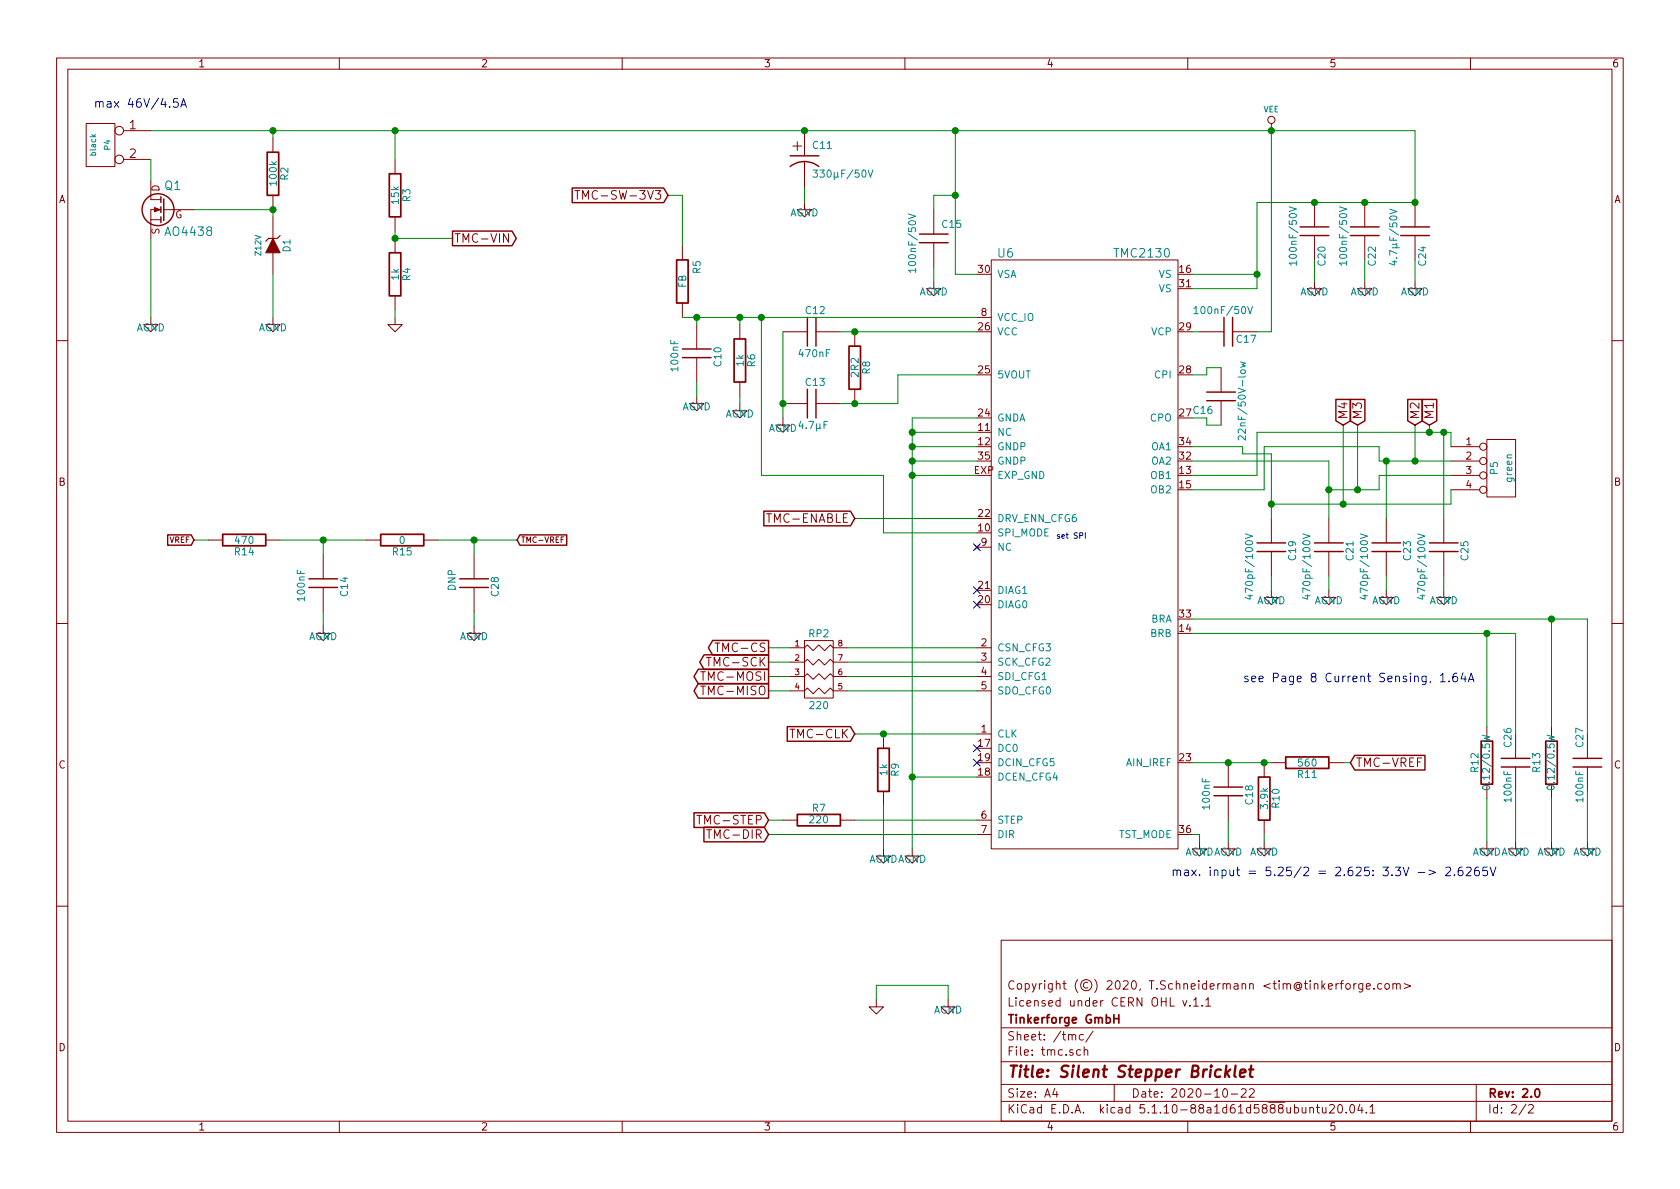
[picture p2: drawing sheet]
EESchema Schematic File Version 4
EELAYER 30 0
EELAYER END
$Descr A4 11693 8268
encoding utf-8
Sheet 2 2
Title "Silent Stepper Bricklet"
Date "2020-10-22"
Rev "2.0"
Comp "Tinkerforge GmbH"
Comment1 "Licensed under CERN OHL v.1.1"
Comment2 "Copyright (©) 2020, T.Schneidermann <tim@tinkerforge.com>"
Comment3 ""
Comment4 ""
$EndDescr
$Comp
L tinkerforge:AGND #PWR017
U 1 1
P 1900 2200
F 0 "#PWR017" H 1900 2200 40  0001 C CNN
F 1 "AGND" H 1900 2130 50  0000 C CNN
F 2 "" H 1900 2200 60  0001 C CNN
F 3 "" H 1900 2200 60  0001 C CNN
	1    1900 2200
	1    0    0    -1  
$EndComp
$Comp
L tinkerforge:ZENER D1
U 1 1
P 1900 1700
F 0 "D1" H 1900 1800 50  0000 C CNN
F 1 "Z12V" H 1900 1600 40  0000 C CNN
F 2 "kicad-libraries:SOD-123" H 1900 1700 60  0001 C CNN
F 3 "" H 1900 1700 60  0001 C CNN
	1    1900 1700
	0    1    1    0   
$EndComp
$Comp
L tinkerforge:R R2
U 1 1
P 1900 1200
F 0 "R2" V 1980 1200 50  0000 C CNN
F 1 "100k" V 1900 1200 50  0000 C CNN
F 2 "kicad-libraries:R0402F" H 1900 1200 60  0001 C CNN
F 3 "" H 1900 1200 60  0001 C CNN
	1    1900 1200
	1    0    0    -1  
$EndComp
$Comp
L tinkerforge:MOSFET_N_CH Q1
U 1 1
P 1150 1450
F 0 "Q1" H 1160 1620 60  0000 R CNN
F 1 "AO4438" H 1160 1300 60  0000 R CNN
F 2 "kicad-libraries:SOIC-8-MOSFET" H 1150 1450 60  0001 C CNN
F 3 "" H 1150 1450 60  0001 C CNN
	1    1150 1450
	-1   0    0    -1  
$EndComp
Text Notes 650  750  0    60   ~ 0
max 46V/4.5A
Text GLabel 5350 5800 0    60   Input ~ 0
TMC-DIR
Text GLabel 5350 5700 0    60   Input ~ 0
TMC-STEP
Text GLabel 5950 3600 0    60   Input ~ 0
TMC-ENABLE
$Comp
L tinkerforge:CP1 C11
U 1 1
P 5600 1100
F 0 "C11" H 5650 1200 50  0000 L CNN
F 1 "330µF/50V" H 5650 1000 50  0000 L CNN
F 2 "kicad-libraries:ELKO_103" H 5600 1100 60  0001 C CNN
F 3 "" H 5600 1100 60  0001 C CNN
	1    5600 1100
	1    0    0    -1  
$EndComp
$Comp
L tinkerforge:AGND #PWR022
U 1 1
P 5600 1400
F 0 "#PWR022" H 5600 1400 40  0001 C CNN
F 1 "AGND" H 5600 1330 50  0000 C CNN
F 2 "" H 5600 1400 60  0001 C CNN
F 3 "" H 5600 1400 60  0001 C CNN
	1    5600 1400
	1    0    0    -1  
$EndComp
$Comp
L tinkerforge:GND #PWR014
U 1 1
P 6100 6950
F 0 "#PWR014" H 6100 6950 30  0001 C CNN
F 1 "GND" H 6100 6880 30  0001 C CNN
F 2 "" H 6100 6950 60  0001 C CNN
F 3 "" H 6100 6950 60  0001 C CNN
	1    6100 6950
	1    0    0    -1  
$EndComp
$Comp
L tinkerforge:AGND #PWR016
U 1 1
P 6600 6950
F 0 "#PWR016" H 6600 6950 40  0001 C CNN
F 1 "AGND" H 6600 6880 50  0000 C CNN
F 2 "" H 6600 6950 60  0001 C CNN
F 3 "" H 6600 6950 60  0001 C CNN
	1    6600 6950
	1    0    0    -1  
$EndComp
$Comp
L tinkerforge:AGND #PWR015
U 1 1
P 1050 2200
F 0 "#PWR015" H 1050 2200 40  0001 C CNN
F 1 "AGND" H 1050 2130 50  0000 C CNN
F 2 "" H 1050 2200 60  0001 C CNN
F 3 "" H 1050 2200 60  0001 C CNN
	1    1050 2200
	1    0    0    -1  
$EndComp
$Comp
L tinkerforge:CONN_2 P4
U 1 1
P 700 1000
F 0 "P4" V 650 1000 40  0000 C CNN
F 1 "black" V 750 1000 40  0000 C CNN
F 2 "kicad-libraries:OQ_2P" H 700 1000 60  0001 C CNN
F 3 "" H 700 1000 60  0001 C CNN
	1    700  1000
	-1   0    0    -1  
$EndComp
Text GLabel 9400 5300 2    60   Input ~ 0
TMC-VREF
$Comp
L tinkerforge:CONN_4 P5
U 1 1
P 10450 3250
F 0 "P5" V 10400 3250 50  0000 C CNN
F 1 "green" V 10500 3250 50  0000 C CNN
F 2 "kicad-libraries:OQ_4P" H 10450 3250 60  0001 C CNN
F 3 "" H 10450 3250 60  0001 C CNN
	1    10450 3250
	1    0    0    -1  
$EndComp
$Comp
L tinkerforge:TMC2130 U6
U 1 1
P 7550 3850
F 0 "U6" H 7000 5950 60  0000 C CNN
F 1 "TMC2130" H 7950 5950 60  0000 C CNN
F 2 "kicad-libraries:QFN36_5X6" H 7550 4150 60  0001 C CNN
F 3 "" H 7550 4150 60  0000 C CNN
	1    7550 3850
	1    0    0    -1  
$EndComp
$Comp
L tinkerforge:C C15
U 1 1
P 6500 1650
F 0 "C15" H 6550 1750 50  0000 L CNN
F 1 "100nF/50V" V 6350 1400 50  0000 L CNN
F 2 "kicad-libraries:C0603F" H 6500 1650 60  0001 C CNN
F 3 "" H 6500 1650 60  0000 C CNN
	1    6500 1650
	1    0    0    -1  
$EndComp
$Comp
L tinkerforge:AGND #PWR026
U 1 1
P 6500 1950
F 0 "#PWR026" H 6500 1950 40  0001 C CNN
F 1 "AGND" H 6500 1880 50  0000 C CNN
F 2 "" H 6500 1950 60  0001 C CNN
F 3 "" H 6500 1950 60  0001 C CNN
	1    6500 1950
	1    0    0    -1  
$EndComp
$Comp
L tinkerforge:C C22
U 1 1
P 9500 1600
F 0 "C22" V 9550 1350 50  0000 L CNN
F 1 "100nF/50V" V 9350 1350 50  0000 L CNN
F 2 "kicad-libraries:C0603F" H 9500 1600 60  0001 C CNN
F 3 "" H 9500 1600 60  0000 C CNN
	1    9500 1600
	1    0    0    -1  
$EndComp
$Comp
L tinkerforge:C C24
U 1 1
P 9850 1600
F 0 "C24" V 9900 1350 50  0000 L CNN
F 1 "4.7µF/50V" V 9700 1350 50  0000 L CNN
F 2 "kicad-libraries:C1206E" H 9850 1600 60  0001 C CNN
F 3 "" H 9850 1600 60  0000 C CNN
	1    9850 1600
	1    0    0    -1  
$EndComp
$Comp
L tinkerforge:AGND #PWR034
U 1 1
P 9500 1950
F 0 "#PWR034" H 9500 1950 40  0001 C CNN
F 1 "AGND" H 9500 1880 50  0000 C CNN
F 2 "" H 9500 1950 60  0001 C CNN
F 3 "" H 9500 1950 60  0001 C CNN
	1    9500 1950
	1    0    0    -1  
$EndComp
$Comp
L tinkerforge:AGND #PWR036
U 1 1
P 9850 1950
F 0 "#PWR036" H 9850 1950 40  0001 C CNN
F 1 "AGND" H 9850 1880 50  0000 C CNN
F 2 "" H 9850 1950 60  0001 C CNN
F 3 "" H 9850 1950 60  0001 C CNN
	1    9850 1950
	1    0    0    -1  
$EndComp
$Comp
L tinkerforge:C C17
U 1 1
P 8550 2300
F 0 "C17" V 8600 2350 50  0000 L CNN
F 1 "100nF/50V" V 8400 2050 50  0000 L CNN
F 2 "kicad-libraries:C0603F" H 8550 2300 60  0001 C CNN
F 3 "" H 8550 2300 60  0000 C CNN
	1    8550 2300
	0    1    1    0   
$EndComp
$Comp
L tinkerforge:C C16
U 1 1
P 8500 2750
F 0 "C16" H 8550 2850 50  0000 L CNN
F 1 "22nF/50V-low" V 8350 2500 50  0000 L CNN
F 2 "kicad-libraries:C0603F" H 8500 2750 60  0001 C CNN
F 3 "" H 8500 2750 60  0000 C CNN
	1    8500 2750
	-1   0    0    1   
$EndComp
$Comp
L tinkerforge:C C20
U 1 1
P 9150 1600
F 0 "C20" V 9200 1350 50  0000 L CNN
F 1 "100nF/50V" V 9000 1350 50  0000 L CNN
F 2 "kicad-libraries:C0603F" H 9150 1600 60  0001 C CNN
F 3 "" H 9150 1600 60  0000 C CNN
	1    9150 1600
	1    0    0    -1  
$EndComp
$Comp
L tinkerforge:AGND #PWR032
U 1 1
P 9150 1950
F 0 "#PWR032" H 9150 1950 40  0001 C CNN
F 1 "AGND" H 9150 1880 50  0000 C CNN
F 2 "" H 9150 1950 60  0001 C CNN
F 3 "" H 9150 1950 60  0001 C CNN
	1    9150 1950
	1    0    0    -1  
$EndComp
$Comp
L tinkerforge:R R12
U 1 1
P 10350 5300
F 0 "R12" V 10430 5300 50  0000 C CNN
F 1 "0.12/0.5W" V 10350 5300 50  0000 C CNN
F 2 "kicad-libraries:R1206E" H 10350 5300 60  0001 C CNN
F 3 "" H 10350 5300 60  0001 C CNN
	1    10350 5300
	-1   0    0    1   
$EndComp
$Comp
L tinkerforge:R R13
U 1 1
P 10800 5300
F 0 "R13" V 10900 5300 50  0000 C CNN
F 1 "0.12/0.5W" V 10800 5300 50  0000 C CNN
F 2 "kicad-libraries:R1206E" H 10800 5300 60  0001 C CNN
F 3 "" H 10800 5300 60  0001 C CNN
	1    10800 5300
	-1   0    0    1   
$EndComp
$Comp
L tinkerforge:AGND #PWR038
U 1 1
P 10350 5850
F 0 "#PWR038" H 10350 5850 40  0001 C CNN
F 1 "AGND" H 10350 5780 50  0000 C CNN
F 2 "" H 10350 5850 60  0001 C CNN
F 3 "" H 10350 5850 60  0001 C CNN
	1    10350 5850
	1    0    0    -1  
$EndComp
$Comp
L tinkerforge:AGND #PWR040
U 1 1
P 10800 5850
F 0 "#PWR040" H 10800 5850 40  0001 C CNN
F 1 "AGND" H 10800 5780 50  0000 C CNN
F 2 "" H 10800 5850 60  0001 C CNN
F 3 "" H 10800 5850 60  0001 C CNN
	1    10800 5850
	1    0    0    -1  
$EndComp
$Comp
L tinkerforge:AGND #PWR027
U 1 1
P 8350 5850
F 0 "#PWR027" H 8350 5850 40  0001 C CNN
F 1 "AGND" H 8350 5780 50  0000 C CNN
F 2 "" H 8350 5850 60  0001 C CNN
F 3 "" H 8350 5850 60  0001 C CNN
	1    8350 5850
	1    0    0    -1  
$EndComp
$Comp
L tinkerforge:AGND #PWR025
U 1 1
P 6350 5900
F 0 "#PWR025" H 6350 5900 40  0001 C CNN
F 1 "AGND" H 6350 5830 50  0000 C CNN
F 2 "" H 6350 5900 60  0001 C CNN
F 3 "" H 6350 5900 60  0001 C CNN
	1    6350 5900
	1    0    0    -1  
$EndComp
$Comp
L tinkerforge:R R8
U 1 1
P 5950 2550
F 0 "R8" V 6030 2550 50  0000 C CNN
F 1 "2R2" V 5950 2550 50  0000 C CNN
F 2 "kicad-libraries:R0402F" H 5950 2550 60  0001 C CNN
F 3 "" H 5950 2550 60  0001 C CNN
	1    5950 2550
	1    0    0    -1  
$EndComp
$Comp
L tinkerforge:AGND #PWR021
U 1 1
P 5450 2900
F 0 "#PWR021" H 5450 2900 40  0001 C CNN
F 1 "AGND" H 5450 2830 50  0000 C CNN
F 2 "" H 5450 2900 60  0001 C CNN
F 3 "" H 5450 2900 60  0001 C CNN
	1    5450 2900
	1    0    0    -1  
$EndComp
$Comp
L tinkerforge:C C13
U 1 1
P 5650 2800
F 0 "C13" V 5500 2750 50  0000 L CNN
F 1 "4.7µF" V 5800 2700 50  0000 L CNN
F 2 "kicad-libraries:C0603F" H 5650 2800 60  0001 C CNN
F 3 "" H 5650 2800 60  0000 C CNN
	1    5650 2800
	0    1    1    0   
$EndComp
$Comp
L tinkerforge:C C12
U 1 1
P 5650 2300
F 0 "C12" V 5500 2250 50  0000 L CNN
F 1 "470nF" V 5800 2200 50  0000 L CNN
F 2 "kicad-libraries:C0402F" H 5650 2300 60  0001 C CNN
F 3 "" H 5650 2300 60  0000 C CNN
	1    5650 2300
	0    1    1    0   
$EndComp
$Comp
L tinkerforge:C C10
U 1 1
P 4850 2450
F 0 "C10" V 4700 2400 50  0000 L CNN
F 1 "100nF" V 5000 2350 50  0000 L CNN
F 2 "kicad-libraries:C0402F" H 4850 2450 60  0001 C CNN
F 3 "" H 4850 2450 60  0000 C CNN
	1    4850 2450
	-1   0    0    1   
$EndComp
NoConn ~ 6800 3800
Text Notes 8650 4750 0    60   ~ 0
see Page 8 Current Sensing, 1.64A
$Comp
L tinkerforge:R R10
U 1 1
P 8800 5550
F 0 "R10" V 8880 5550 50  0000 C CNN
F 1 "3.9k" V 8800 5550 50  0000 C CNN
F 2 "kicad-libraries:R0402F" H 8800 5550 60  0001 C CNN
F 3 "" H 8800 5550 60  0001 C CNN
	1    8800 5550
	1    0    0    -1  
$EndComp
$Comp
L tinkerforge:C C18
U 1 1
P 8550 5500
F 0 "C18" V 8400 5450 50  0000 L CNN
F 1 "100nF" V 8700 5400 50  0000 L CNN
F 2 "kicad-libraries:C0402F" H 8550 5500 60  0001 C CNN
F 3 "" H 8550 5500 60  0000 C CNN
	1    8550 5500
	-1   0    0    1   
$EndComp
$Comp
L tinkerforge:AGND #PWR028
U 1 1
P 8550 5850
F 0 "#PWR028" H 8550 5850 40  0001 C CNN
F 1 "AGND" H 8550 5780 50  0000 C CNN
F 2 "" H 8550 5850 60  0001 C CNN
F 3 "" H 8550 5850 60  0001 C CNN
	1    8550 5850
	1    0    0    -1  
$EndComp
$Comp
L tinkerforge:AGND #PWR029
U 1 1
P 8800 5850
F 0 "#PWR029" H 8800 5850 40  0001 C CNN
F 1 "AGND" H 8800 5780 50  0000 C CNN
F 2 "" H 8800 5850 60  0001 C CNN
F 3 "" H 8800 5850 60  0001 C CNN
	1    8800 5850
	1    0    0    -1  
$EndComp
$Comp
L tinkerforge:R R11
U 1 1
P 9100 5300
F 0 "R11" V 9180 5300 50  0000 C CNN
F 1 "560" V 9100 5300 50  0000 C CNN
F 2 "kicad-libraries:R0402F" H 9100 5300 60  0001 C CNN
F 3 "" H 9100 5300 60  0001 C CNN
	1    9100 5300
	0    1    1    0   
$EndComp
$Comp
L tinkerforge:C C26
U 1 1
P 10550 5300
F 0 "C26" V 10600 5050 50  0000 L CNN
F 1 "100nF" V 10600 5350 50  0000 L CNN
F 2 "kicad-libraries:C0402F" H 10550 5300 60  0001 C CNN
F 3 "" H 10550 5300 60  0000 C CNN
	1    10550 5300
	-1   0    0    1   
$EndComp
$Comp
L tinkerforge:C C27
U 1 1
P 11050 5300
F 0 "C27" V 11100 5050 50  0000 L CNN
F 1 "100nF" V 11100 5350 50  0000 L CNN
F 2 "kicad-libraries:C0402F" H 11050 5300 60  0001 C CNN
F 3 "" H 11050 5300 60  0000 C CNN
	1    11050 5300
	-1   0    0    1   
$EndComp
$Comp
L tinkerforge:AGND #PWR041
U 1 1
P 11050 5850
F 0 "#PWR041" H 11050 5850 40  0001 C CNN
F 1 "AGND" H 11050 5780 50  0000 C CNN
F 2 "" H 11050 5850 60  0001 C CNN
F 3 "" H 11050 5850 60  0001 C CNN
	1    11050 5850
	1    0    0    -1  
$EndComp
$Comp
L tinkerforge:AGND #PWR039
U 1 1
P 10550 5850
F 0 "#PWR039" H 10550 5850 40  0001 C CNN
F 1 "AGND" H 10550 5780 50  0000 C CNN
F 2 "" H 10550 5850 60  0001 C CNN
F 3 "" H 10550 5850 60  0001 C CNN
	1    10550 5850
	1    0    0    -1  
$EndComp
$Comp
L tinkerforge:C C19
U 1 1
P 8850 3800
F 0 "C19" V 8700 3750 50  0000 L CNN
F 1 "470pF/100V" V 9000 3700 50  0000 L CNN
F 2 "kicad-libraries:C0603F" H 8850 3800 60  0001 C CNN
F 3 "" H 8850 3800 60  0000 C CNN
	1    8850 3800
	-1   0    0    1   
$EndComp
$Comp
L tinkerforge:C C21
U 1 1
P 9250 3800
F 0 "C21" V 9100 3750 50  0000 L CNN
F 1 "470pF/100V" V 9400 3700 50  0000 L CNN
F 2 "kicad-libraries:C0603F" H 9250 3800 60  0001 C CNN
F 3 "" H 9250 3800 60  0000 C CNN
	1    9250 3800
	-1   0    0    1   
$EndComp
$Comp
L tinkerforge:C C23
U 1 1
P 9650 3800
F 0 "C23" V 9500 3750 50  0000 L CNN
F 1 "470pF/100V" V 9800 3700 50  0000 L CNN
F 2 "kicad-libraries:C0603F" H 9650 3800 60  0001 C CNN
F 3 "" H 9650 3800 60  0000 C CNN
	1    9650 3800
	-1   0    0    1   
$EndComp
$Comp
L tinkerforge:C C25
U 1 1
P 10050 3800
F 0 "C25" V 9900 3750 50  0000 L CNN
F 1 "470pF/100V" V 10200 3700 50  0000 L CNN
F 2 "kicad-libraries:C0603F" H 10050 3800 60  0001 C CNN
F 3 "" H 10050 3800 60  0000 C CNN
	1    10050 3800
	-1   0    0    1   
$EndComp
$Comp
L tinkerforge:AGND #PWR031
U 1 1
P 8850 4100
F 0 "#PWR031" H 8850 4100 40  0001 C CNN
F 1 "AGND" H 8850 4030 50  0000 C CNN
F 2 "" H 8850 4100 60  0001 C CNN
F 3 "" H 8850 4100 60  0001 C CNN
	1    8850 4100
	1    0    0    -1  
$EndComp
$Comp
L tinkerforge:AGND #PWR033
U 1 1
P 9250 4100
F 0 "#PWR033" H 9250 4100 40  0001 C CNN
F 1 "AGND" H 9250 4030 50  0000 C CNN
F 2 "" H 9250 4100 60  0001 C CNN
F 3 "" H 9250 4100 60  0001 C CNN
	1    9250 4100
	1    0    0    -1  
$EndComp
$Comp
L tinkerforge:AGND #PWR035
U 1 1
P 9650 4100
F 0 "#PWR035" H 9650 4100 40  0001 C CNN
F 1 "AGND" H 9650 4030 50  0000 C CNN
F 2 "" H 9650 4100 60  0001 C CNN
F 3 "" H 9650 4100 60  0001 C CNN
	1    9650 4100
	1    0    0    -1  
$EndComp
$Comp
L tinkerforge:AGND #PWR037
U 1 1
P 10050 4100
F 0 "#PWR037" H 10050 4100 40  0001 C CNN
F 1 "AGND" H 10050 4030 50  0000 C CNN
F 2 "" H 10050 4100 60  0001 C CNN
F 3 "" H 10050 4100 60  0001 C CNN
	1    10050 4100
	1    0    0    -1  
$EndComp
Text GLabel 5950 5100 0    60   Input ~ 0
TMC-CLK
Text GLabel 5350 4600 0    60   Output ~ 0
TMC-SCK
Text GLabel 5350 4700 0    60   Output ~ 0
TMC-MOSI
Text GLabel 5350 4800 0    60   Output ~ 0
TMC-MISO
Text GLabel 9950 2950 1    60   Input ~ 0
M1
Text GLabel 9850 2950 1    60   Input ~ 0
M2
Text GLabel 9450 2950 1    60   Input ~ 0
M3
Text GLabel 9350 2950 1    60   Input ~ 0
M4
$Comp
L tinkerforge:VEE #PWR030
U 1 1
P 8850 900
F 0 "#PWR030" H 8850 1100 40  0001 C CNN
F 1 "VEE" H 8850 1050 40  0000 C CNN
F 2 "" H 8850 900 60  0000 C CNN
F 3 "" H 8850 900 60  0000 C CNN
	1    8850 900 
	1    0    0    -1  
$EndComp
$Comp
L tinkerforge:AGND #PWR019
U 1 1
P 4850 2750
F 0 "#PWR019" H 4850 2750 40  0001 C CNN
F 1 "AGND" H 4850 2680 50  0000 C CNN
F 2 "" H 4850 2750 60  0001 C CNN
F 3 "" H 4850 2750 60  0001 C CNN
	1    4850 2750
	1    0    0    -1  
$EndComp
Text Notes 8150 6100 0    60   ~ 0
max. input = 5.25/2 = 2.625: 3.3V -> 2.6265V
Connection ~ 1900 1450
Wire Wire Line
	1050 2200 1050 1650
Wire Wire Line
	1900 2200 1900 1900
Wire Wire Line
	1900 950  1900 900 
Wire Wire Line
	6600 6950 6600 6850
Wire Wire Line
	1050 1250 1050 1100
Wire Wire Line
	6100 6950 6100 6850
Wire Wire Line
	5600 1400 5600 1300
Wire Wire Line
	1050 900  1900 900 
Wire Wire Line
	1350 1450 1900 1450
Wire Wire Line
	1900 1450 1900 1500
Wire Wire Line
	10100 3200 9850 3200
Wire Wire Line
	9600 3200 9600 3100
Wire Wire Line
	10100 3300 9600 3300
Wire Wire Line
	9600 3300 9600 3400
Wire Wire Line
	10100 3400 10100 3500
Wire Wire Line
	10100 3500 9350 3500
Wire Wire Line
	8750 3000 9950 3000
Wire Wire Line
	10100 3000 10100 3100
Wire Wire Line
	8750 2000 8300 2000
Wire Wire Line
	8750 1400 8750 1900
Connection ~ 8750 1900
Wire Wire Line
	6800 1900 6650 1900
Wire Wire Line
	6650 1900 6650 1350
Connection ~ 6650 900 
Wire Wire Line
	6500 1950 6500 1850
Wire Wire Line
	6650 1350 6500 1350
Wire Wire Line
	6500 1350 6500 1450
Connection ~ 6650 1350
Wire Wire Line
	9850 900  9850 1400
Wire Wire Line
	9850 1400 9500 1400
Wire Wire Line
	8750 1900 8300 1900
Wire Wire Line
	9500 1950 9500 1800
Wire Wire Line
	9850 1950 9850 1800
Connection ~ 9850 1400
Connection ~ 9500 1400
Wire Wire Line
	8300 2600 8400 2600
Wire Wire Line
	8400 2600 8400 2550
Wire Wire Line
	8400 2550 8500 2550
Wire Wire Line
	8500 2950 8400 2950
Wire Wire Line
	8400 2950 8400 2900
Wire Wire Line
	8400 2900 8300 2900
Wire Wire Line
	8750 2300 8850 2300
Wire Wire Line
	8850 2300 8850 900 
Connection ~ 8850 900 
Wire Wire Line
	8300 2300 8350 2300
Wire Wire Line
	9150 1950 9150 1800
Connection ~ 9150 1400
Wire Wire Line
	10350 5850 10350 5550
Wire Wire Line
	10800 5850 10800 5550
Wire Wire Line
	8300 4300 10800 4300
Wire Wire Line
	10800 4300 10800 5050
Wire Wire Line
	8300 4400 10350 4400
Wire Wire Line
	10350 4400 10350 5050
Wire Wire Line
	8300 5800 8350 5800
Wire Wire Line
	8350 5800 8350 5850
Wire Wire Line
	6350 5900 6350 5400
Wire Wire Line
	6350 2900 6800 2900
Wire Wire Line
	6800 3300 6350 3300
Connection ~ 6350 3300
Wire Wire Line
	6800 3200 6350 3200
Connection ~ 6350 3200
Wire Wire Line
	6350 3100 6800 3100
Connection ~ 6350 3100
Wire Wire Line
	6800 3000 6350 3000
Connection ~ 6350 3000
Wire Wire Line
	5850 2300 5950 2300
Connection ~ 5950 2300
Connection ~ 5950 2800
Wire Wire Line
	5450 2300 5450 2800
Connection ~ 5450 2800
Wire Wire Line
	4750 2200 4850 2200
Wire Wire Line
	4850 2750 4850 2650
Connection ~ 8550 5300
Wire Wire Line
	8550 5850 8550 5700
Wire Wire Line
	8800 5850 8800 5800
Wire Wire Line
	8850 5300 8800 5300
Wire Wire Line
	9350 5300 9400 5300
Connection ~ 8800 5300
Wire Wire Line
	11050 5850 11050 5500
Wire Wire Line
	10550 5850 10550 5500
Wire Wire Line
	10050 4100 10050 4000
Wire Wire Line
	9650 4100 9650 4000
Wire Wire Line
	9250 4100 9250 4000
Wire Wire Line
	8850 4100 8850 4000
Connection ~ 8850 3500
Wire Wire Line
	9250 3200 9250 3400
Connection ~ 9250 3400
Wire Wire Line
	9650 3600 9650 3200
Connection ~ 9650 3200
Wire Wire Line
	10050 3600 10050 3000
Connection ~ 10050 3000
Wire Wire Line
	10550 4400 10550 5100
Connection ~ 10350 4400
Wire Wire Line
	11050 4300 11050 5100
Connection ~ 10800 4300
Wire Wire Line
	5950 3600 6800 3600
Wire Wire Line
	6800 4600 5900 4600
Wire Wire Line
	5900 4700 6800 4700
Wire Wire Line
	6800 4800 5900 4800
Wire Wire Line
	6800 5700 5950 5700
Wire Wire Line
	9350 3500 9350 2950
Connection ~ 9350 3500
Wire Wire Line
	9450 2950 9450 3400
Connection ~ 9450 3400
Wire Wire Line
	9850 2950 9850 3200
Connection ~ 9850 3200
Wire Wire Line
	9950 2950 9950 3000
Connection ~ 9950 3000
Wire Wire Line
	8850 3150 8850 3500
Wire Wire Line
	9600 3400 9450 3400
Wire Wire Line
	8300 3300 8750 3300
Wire Wire Line
	8750 3300 8750 3000
Wire Wire Line
	9600 3100 8800 3100
Wire Wire Line
	8800 3100 8800 3400
Wire Wire Line
	8800 3400 8300 3400
Wire Wire Line
	9250 3200 8300 3200
Wire Wire Line
	8850 3150 8650 3150
Wire Wire Line
	8650 3150 8650 3100
Wire Wire Line
	8650 3100 8300 3100
Wire Wire Line
	6800 2600 6250 2600
Wire Wire Line
	5850 2800 5950 2800
Wire Wire Line
	6250 2800 6250 2600
Text GLabel 4650 1350 0    60   Input ~ 0
TMC-SW-3V3
$Comp
L tinkerforge:R R6
U 1 1
P 5150 2500
F 0 "R6" V 5230 2500 50  0000 C CNN
F 1 "1k" V 5150 2500 50  0000 C CNN
F 2 "kicad-libraries:R0402F" H 5150 2500 60  0001 C CNN
F 3 "" H 5150 2500 60  0001 C CNN
	1    5150 2500
	1    0    0    -1  
$EndComp
$Comp
L tinkerforge:AGND #PWR020
U 1 1
P 5150 2800
F 0 "#PWR020" H 5150 2800 40  0001 C CNN
F 1 "AGND" H 5150 2730 50  0000 C CNN
F 2 "" H 5150 2800 60  0001 C CNN
F 3 "" H 5150 2800 60  0001 C CNN
	1    5150 2800
	1    0    0    -1  
$EndComp
Wire Wire Line
	4850 2250 4850 2200
Connection ~ 4850 2200
Wire Wire Line
	5150 2250 5150 2200
Connection ~ 5150 2200
Wire Wire Line
	5150 2800 5150 2750
Text GLabel 5350 4500 0    60   Output ~ 0
TMC-CS
Wire Wire Line
	5900 4500 6800 4500
Wire Wire Line
	5300 2200 5300 3300
Wire Wire Line
	5300 3300 6150 3300
Wire Wire Line
	6150 3300 6150 3700
Wire Wire Line
	6150 3700 6800 3700
Connection ~ 5300 2200
Text Notes 7350 3750 0    39   ~ 0
set SPI
Wire Wire Line
	5950 5100 6150 5100
NoConn ~ 6800 5200
NoConn ~ 6800 5300
Wire Wire Line
	6800 5400 6350 5400
Connection ~ 6350 5400
$Comp
L tinkerforge:R R5
U 1 1
P 4750 1950
F 0 "R5" V 4850 2050 50  0000 C CNN
F 1 "FB" V 4750 1950 50  0000 C CNN
F 2 "kicad-libraries:R0603F" H 4750 1950 60  0001 C CNN
F 3 "" H 4750 1950 60  0001 C CNN
	1    4750 1950
	1    0    0    -1  
$EndComp
$Comp
L tinkerforge:R_PACK4 RP2
U 1 1
P 5700 4850
F 0 "RP2" H 5700 5300 50  0000 C CNN
F 1 "220" H 5700 4800 50  0000 C CNN
F 2 "kicad-libraries:4X0402" H 5700 4850 50  0001 C CNN
F 3 "" H 5700 4850 50  0000 C CNN
	1    5700 4850
	1    0    0    -1  
$EndComp
Wire Wire Line
	5350 4500 5500 4500
Wire Wire Line
	5500 4600 5350 4600
Wire Wire Line
	5350 4700 5500 4700
Wire Wire Line
	5500 4800 5350 4800
$Comp
L tinkerforge:R R7
U 1 1
P 5700 5700
F 0 "R7" V 5780 5700 50  0000 C CNN
F 1 "220" V 5700 5700 50  0000 C CNN
F 2 "kicad-libraries:R0402F" H 5700 5700 60  0001 C CNN
F 3 "" H 5700 5700 60  0001 C CNN
	1    5700 5700
	0    -1   -1   0   
$EndComp
Wire Wire Line
	5450 5700 5350 5700
Wire Wire Line
	6100 6850 6600 6850
$Comp
L tinkerforge:R R9
U 1 1
P 6150 5350
F 0 "R9" V 6230 5350 50  0000 C CNN
F 1 "1k" V 6150 5350 50  0000 C CNN
F 2 "kicad-libraries:R0402F" H 6150 5350 60  0001 C CNN
F 3 "" H 6150 5350 60  0001 C CNN
	1    6150 5350
	1    0    0    -1  
$EndComp
$Comp
L tinkerforge:AGND #PWR024
U 1 1
P 6150 5900
F 0 "#PWR024" H 6150 5900 40  0001 C CNN
F 1 "AGND" H 6150 5830 50  0000 C CNN
F 2 "" H 6150 5900 60  0001 C CNN
F 3 "" H 6150 5900 60  0001 C CNN
	1    6150 5900
	1    0    0    -1  
$EndComp
Wire Wire Line
	6150 5900 6150 5600
Connection ~ 6150 5100
Wire Wire Line
	8750 1900 8750 2000
Wire Wire Line
	6650 900  8850 900 
Wire Wire Line
	6650 1350 6650 900 
Wire Wire Line
	9500 1400 9150 1400
Wire Wire Line
	8850 900  9850 900 
Wire Wire Line
	9150 1400 8750 1400
Wire Wire Line
	6350 3300 6350 3200
Wire Wire Line
	6350 3200 6350 3100
Wire Wire Line
	6350 3100 6350 3000
Wire Wire Line
	6350 3000 6350 2900
Wire Wire Line
	5950 2300 6800 2300
Wire Wire Line
	5950 2800 6250 2800
Wire Wire Line
	5450 2800 5450 2900
Wire Wire Line
	8550 5300 8300 5300
Wire Wire Line
	8800 5300 8550 5300
Wire Wire Line
	8850 3500 8850 3600
Wire Wire Line
	9250 3400 9250 3600
Wire Wire Line
	9650 3200 9600 3200
Wire Wire Line
	10050 3000 10100 3000
Wire Wire Line
	10350 4400 10550 4400
Wire Wire Line
	10800 4300 11050 4300
Wire Wire Line
	9350 3500 8850 3500
Wire Wire Line
	9450 3400 9250 3400
Wire Wire Line
	9850 3200 9650 3200
Wire Wire Line
	9950 3000 10050 3000
Wire Wire Line
	4850 2200 5150 2200
Wire Wire Line
	5150 2200 5300 2200
Wire Wire Line
	5300 2200 6800 2200
Wire Wire Line
	6350 5400 6350 3300
Wire Wire Line
	6150 5100 6800 5100
Connection ~ 5600 900 
Connection ~ 1900 900 
Wire Wire Line
	1900 900  2750 900 
Wire Wire Line
	2750 1650 3150 1650
Wire Wire Line
	2750 2200 2750 2150
Wire Wire Line
	2750 1600 2750 1650
Connection ~ 2750 1650
Wire Wire Line
	2750 1100 2750 900 
Connection ~ 2750 900 
$Comp
L tinkerforge:R R3
U 1 1
P 2750 1350
F 0 "R3" V 2830 1350 50  0000 C CNN
F 1 "15k" V 2750 1350 50  0000 C CNN
F 2 "kicad-libraries:R0402F" H 2750 1350 60  0001 C CNN
F 3 "" H 2750 1350 60  0001 C CNN
	1    2750 1350
	1    0    0    -1  
$EndComp
$Comp
L tinkerforge:R R4
U 1 1
P 2750 1900
F 0 "R4" V 2830 1900 50  0000 C CNN
F 1 "1k" V 2750 1900 50  0000 C CNN
F 2 "kicad-libraries:R0402F" H 2750 1900 60  0001 C CNN
F 3 "" H 2750 1900 60  0001 C CNN
	1    2750 1900
	1    0    0    -1  
$EndComp
$Comp
L tinkerforge:GND #PWR018
U 1 1
P 2750 2200
F 0 "#PWR018" H 2750 2200 30  0001 C CNN
F 1 "GND" H 2750 2130 30  0001 C CNN
F 2 "" H 2750 2200 60  0001 C CNN
F 3 "" H 2750 2200 60  0001 C CNN
	1    2750 2200
	1    0    0    -1  
$EndComp
Text GLabel 3150 1650 2    60   Output ~ 0
TMC-VIN
Wire Wire Line
	2750 900  5600 900 
Wire Wire Line
	5600 900  6650 900 
Wire Wire Line
	4650 1350 4750 1350
Wire Wire Line
	4750 1350 4750 1700
NoConn ~ 6800 4100
NoConn ~ 6800 4200
Wire Wire Line
	5350 5800 6800 5800
Text GLabel 3600 3750 2    39   Input ~ 0
TMC-VREF
Text GLabel 1350 3750 0    39   Input ~ 0
VREF
$Comp
L tinkerforge:R R14
U 1 1
P 1700 3750
F 0 "R14" V 1780 3750 50  0000 C CNN
F 1 "470" V 1700 3750 50  0000 C CNN
F 2 "kicad-libraries:R0603F" H 1700 3750 60  0001 C CNN
F 3 "" H 1700 3750 60  0001 C CNN
	1    1700 3750
	0    1    1    0   
$EndComp
$Comp
L tinkerforge:R R15
U 1 1
P 2800 3750
F 0 "R15" V 2880 3750 50  0000 C CNN
F 1 "0" V 2800 3750 50  0000 C CNN
F 2 "kicad-libraries:R0603F" H 2800 3750 60  0001 C CNN
F 3 "" H 2800 3750 60  0001 C CNN
	1    2800 3750
	0    1    1    0   
$EndComp
$Comp
L tinkerforge:C C14
U 1 1
P 2250 4050
F 0 "C14" V 2100 4000 50  0000 L CNN
F 1 "100nF" V 2400 3950 50  0000 L CNN
F 2 "kicad-libraries:C0603F" H 2250 4050 60  0001 C CNN
F 3 "" H 2250 4050 60  0000 C CNN
	1    2250 4050
	-1   0    0    1   
$EndComp
$Comp
L tinkerforge:C C28
U 1 1
P 3300 4050
F 0 "C28" V 3150 4000 50  0000 L CNN
F 1 "DNP" V 3450 3950 50  0000 L CNN
F 2 "kicad-libraries:C0603F" H 3300 4050 60  0001 C CNN
F 3 "" H 3300 4050 60  0000 C CNN
	1    3300 4050
	-1   0    0    1   
$EndComp
Wire Wire Line
	1950 3750 2250 3750
Wire Wire Line
	2250 3750 2250 3850
Wire Wire Line
	2250 3750 2550 3750
Connection ~ 2250 3750
Wire Wire Line
	3050 3750 3300 3750
Wire Wire Line
	3300 3750 3300 3850
Wire Wire Line
	3300 3750 3600 3750
Connection ~ 3300 3750
Wire Wire Line
	1450 3750 1350 3750
$Comp
L tinkerforge:AGND #PWR0101
U 1 1
P 2250 4350
F 0 "#PWR0101" H 2250 4350 40  0001 C CNN
F 1 "AGND" H 2250 4280 50  0000 C CNN
F 2 "" H 2250 4350 60  0001 C CNN
F 3 "" H 2250 4350 60  0001 C CNN
	1    2250 4350
	1    0    0    -1  
$EndComp
Wire Wire Line
	2250 4250 2250 4350
$Comp
L tinkerforge:AGND #PWR0102
U 1 1
P 3300 4350
F 0 "#PWR0102" H 3300 4350 40  0001 C CNN
F 1 "AGND" H 3300 4280 50  0000 C CNN
F 2 "" H 3300 4350 60  0001 C CNN
F 3 "" H 3300 4350 60  0001 C CNN
	1    3300 4350
	1    0    0    -1  
$EndComp
Wire Wire Line
	3300 4250 3300 4350
$EndSCHEMATC
